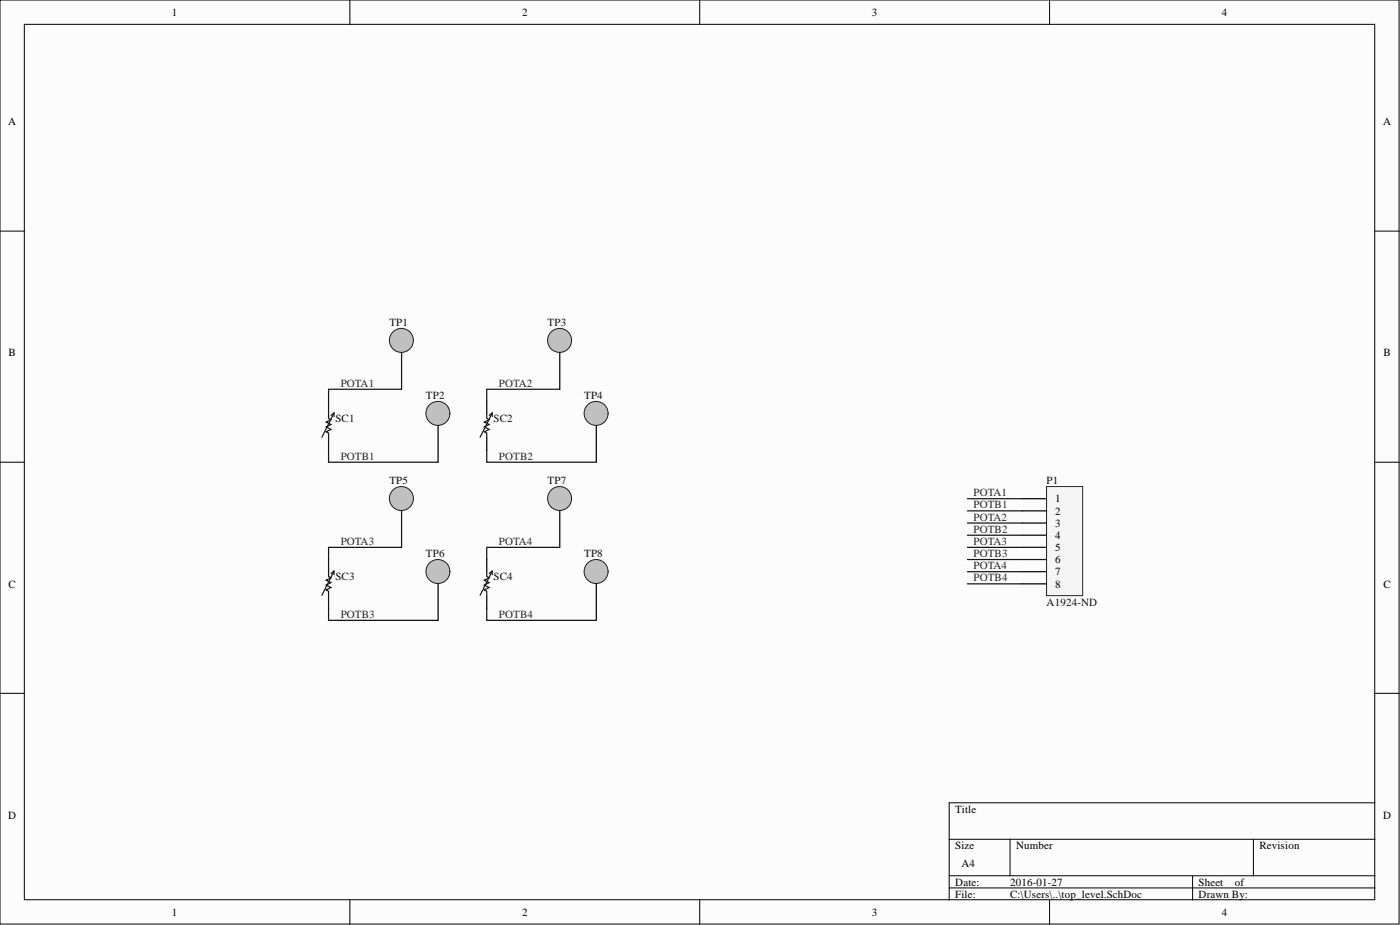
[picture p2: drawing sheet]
<svg xmlns="http://www.w3.org/2000/svg" width="292mm" height="193mm" viewBox="0 0 292 193" stroke-linecap="round" stroke-linejoin="round" font-family="sans-serif">
<g fill="#fcfcfc" stroke="#000" stroke-width=".21">
<path d="M0 0h291.9v192.8h-291.9z"/>
<path d="M5.1 5.1h281.7v182.6h-281.7z"/>
</g>
<g fill="none" stroke="#000" stroke-width=".21">
<path d="M73 0v5.1M146 0v5.1M219 0v5.1M0 48.2h5.1M286.9 48.2h5.1M0 96.4h5.1M286.9 96.4h5.1M0 144.6h5.1M286.9 144.6h5.1M198 175.1h88.9M210.7 175.1v7.6M261.5 175.1v7.6"/>
<path d="M286.9 167.5h-88.9v20.3M73 187.8v5.1M146 187.8v5.1M198 182.7h88.9M198 185.2h88.9M219 187.8v5.1M248.8 182.7v5.1"/>
</g>
<path d="M218.4 101.5h7.5v22.8h-7.5z" fill="#f5f5f5" stroke="#262626" stroke-width=".21"/>
<path d="M213.3 104h5.1M213.3 106.6h5.1M213.3 109.1h5.1M213.3 111.7h5.1M213.3 114.2h5.1M213.3 116.7h5.1M213.3 119.3h5.1M213.3 121.8h5.1" fill="none" stroke="#000" stroke-width=".25"/>
<path d="M201.8 104h11.5M201.8 106.6h11.5M201.8 109.1h11.5M201.8 111.7h11.5M201.8 114.2h11.5M201.8 116.7h11.5M201.8 119.3h11.5M201.8 121.8h11.5" fill="none" stroke="#0e0e0e" stroke-width=".25"/>
<circle cx="83.7" cy="71" r="2.5" fill="#c0c0c0" stroke="#1c1c1c" stroke-width=".21"/>
<path d="M83.8 73.6v7.6" fill="none" stroke="#000" stroke-width=".25"/>
<circle cx="91.4" cy="86.2" r="2.5" fill="#c0c0c0" stroke="#1c1c1c" stroke-width=".21"/>
<path d="M91.4 88.8v7.6" fill="none" stroke="#000" stroke-width=".25"/>
<circle cx="116.8" cy="71" r="2.5" fill="#c0c0c0" stroke="#1c1c1c" stroke-width=".21"/>
<path d="M116.8 73.6v7.6" fill="none" stroke="#000" stroke-width=".25"/>
<circle cx="124.4" cy="86.2" r="2.5" fill="#c0c0c0" stroke="#1c1c1c" stroke-width=".21"/>
<path d="M124.4 88.8v7.6" fill="none" stroke="#000" stroke-width=".25"/>
<circle cx="83.7" cy="104" r="2.5" fill="#c0c0c0" stroke="#1c1c1c" stroke-width=".21"/>
<path d="M83.8 106.6v7.6" fill="none" stroke="#000" stroke-width=".25"/>
<circle cx="91.4" cy="119.2" r="2.5" fill="#c0c0c0" stroke="#1c1c1c" stroke-width=".21"/>
<path d="M91.4 121.8v7.6" fill="none" stroke="#000" stroke-width=".25"/>
<circle cx="116.8" cy="104" r="2.5" fill="#c0c0c0" stroke="#1c1c1c" stroke-width=".21"/>
<path d="M116.8 106.6v7.6" fill="none" stroke="#000" stroke-width=".25"/>
<circle cx="124.4" cy="119.2" r="2.5" fill="#c0c0c0" stroke="#1c1c1c" stroke-width=".21"/>
<path d="M68.6 83.7v2.6M68.6 91.4v2.5M101.6 83.7v2.6M101.6 91.4v2.5M68.6 116.7v2.6M101.6 116.7v2.6M68.6 124.3v2.6M101.6 124.3v2.6M124.4 121.8v7.6" fill="none" stroke="#000" stroke-width=".25"/>
<path d="M68.6 93.9v2.5h22.8M83.8 81.2h-15.2v2.5M101.6 93.9v2.5h22.8M116.8 81.2h-15.2v2.5M83.8 114.2h-15.2v2.5M116.8 114.2h-15.2v2.5M68.6 126.9v2.5h22.8M101.6 126.9v2.5h22.8" fill="none" stroke="#0e0e0e" stroke-width=".25"/>
<g fill="none" stroke="#1c1c1c" stroke-width=".25">
<path d="M68.6 86.3v1l.5 .2-1.1 .6 1.1 .5-1.1 .5 1.1 .5-1.1 .5 .6 .2v1.1M69.7 86.1l-2.5 5.1M69.7 86.1l-.6 .6M69.7 86.1v.8M101.6 86.3v1l.5 .2-1 .6 1 .5-1 .5 1 .5-1 .5 .5 .2v1.1M102.7 86.1l-2.5 5.1M102.7 86.1l-.6 .6M102.7 86.1v.8M68.6 119.3v1l.5 .2-1.1 .5 1.1 .5-1.1 .6 1.1 .5-1.1 .5 .6 .2v1M69.7 119.1v.8M69.7 119.1l-2.5 5.1M69.7 119.1l-.6 .5"/>
<path d="M101.6 119.3v1l.5 .2-1 .5 1 .5-1 .6 1 .5-1 .5 .5 .2v1M102.7 119.1v.8M102.7 119.1l-2.5 5.1M102.7 119.1l-.6 .5"/>
</g>
<g font-size="2.3">
<text x="35.9" y="3.3">1</text>
<text x="108.9" y="3.3">2</text>
<text x="181.9" y="3.3">3</text>
<text x="254.9" y="3.3">4</text>
<text x="1.7" y="26.1">A</text>
<text x="288.6" y="26.1">A</text>
<text x="1.8" y="74.4">B</text>
<text x="288.7" y="74.4">B</text>
<text x="220.1" y="104.8">1</text>
<text x="220.1" y="107.3">2</text>
<text x="220.1" y="109.9">3</text>
<text x="220.1" y="112.4">4</text>
<text x="220.1" y="114.9">5</text>
<text x="220.1" y="117.5">6</text>
<text x="1.8" y="122.6">C</text>
<text x="220.1" y="120">7</text>
<text x="220.1" y="122.6">8</text>
<text x="288.7" y="122.6">C</text>
<text x="1.7" y="170.8">D</text>
<text x="199.3" y="169.5">Title</text>
<text x="288.6" y="170.8">D</text>
<text x="199.3" y="177.1">Size</text>
<text x="212" y="177.1">Number</text>
<text x="262.8" y="177.1">Revision</text>
<text x="199.3" y="184.7">Date:</text>
<text x="200.6" y="180.9">A4</text>
<text x="210.7" y="184.7">2016-01-27</text>
<text x="250.1" y="184.7">Sheet</text>
<text x="257.7" y="184.7">of</text>
<text x="35.9" y="191.1">1</text>
<text x="108.9" y="191.1">2</text>
<text x="181.9" y="191.1">3</text>
<text x="199.3" y="187.3">File:</text>
<text x="210.7" y="187.3">C:\Users\..\top_level.SchDoc</text>
<text x="250.1" y="187.3">Drawn By:</text>
<text x="254.9" y="191.1">4</text>
</g>
<g font-size="2.3" fill="#0e0e0e">
<text x="81.2" y="68">TP1</text>
<text x="114.3" y="68">TP3</text>
<text x="88.9" y="83.2">TP2</text>
<text x="121.9" y="83.2">TP4</text>
<text x="70" y="88">SC1</text>
<text x="103" y="88">SC2</text>
<text x="81.2" y="101">TP5</text>
<text x="114.3" y="101">TP7</text>
<text x="218.4" y="101">P1</text>
<text x="88.9" y="116.2">TP6</text>
<text x="121.9" y="116.2">TP8</text>
<text x="70" y="121">SC3</text>
<text x="103" y="121">SC4</text>
<text x="218.4" y="126.4">A1924-ND</text>
</g>
<g font-size="2.3" fill="#262626">
<text x="71.1" y="80.7">POTA1</text>
<text x="104.1" y="80.7">POTA2</text>
<text x="71.1" y="95.9">POTB1</text>
<text x="104.1" y="95.9">POTB2</text>
<text x="203.1" y="103.5">POTA1</text>
<text x="203.1" y="106.1">POTB1</text>
<text x="71.1" y="113.7">POTA3</text>
<text x="104.1" y="113.7">POTA4</text>
<text x="203.1" y="108.6">POTA2</text>
<text x="203.1" y="113.7">POTA3</text>
<text x="203.1" y="111.1">POTB2</text>
<text x="203.1" y="116.2">POTB3</text>
<text x="203.1" y="118.8">POTA4</text>
<text x="203.1" y="121.3">POTB4</text>
<text x="71.1" y="128.9">POTB3</text>
<text x="104.1" y="128.9">POTB4</text>
</g>
</svg>
